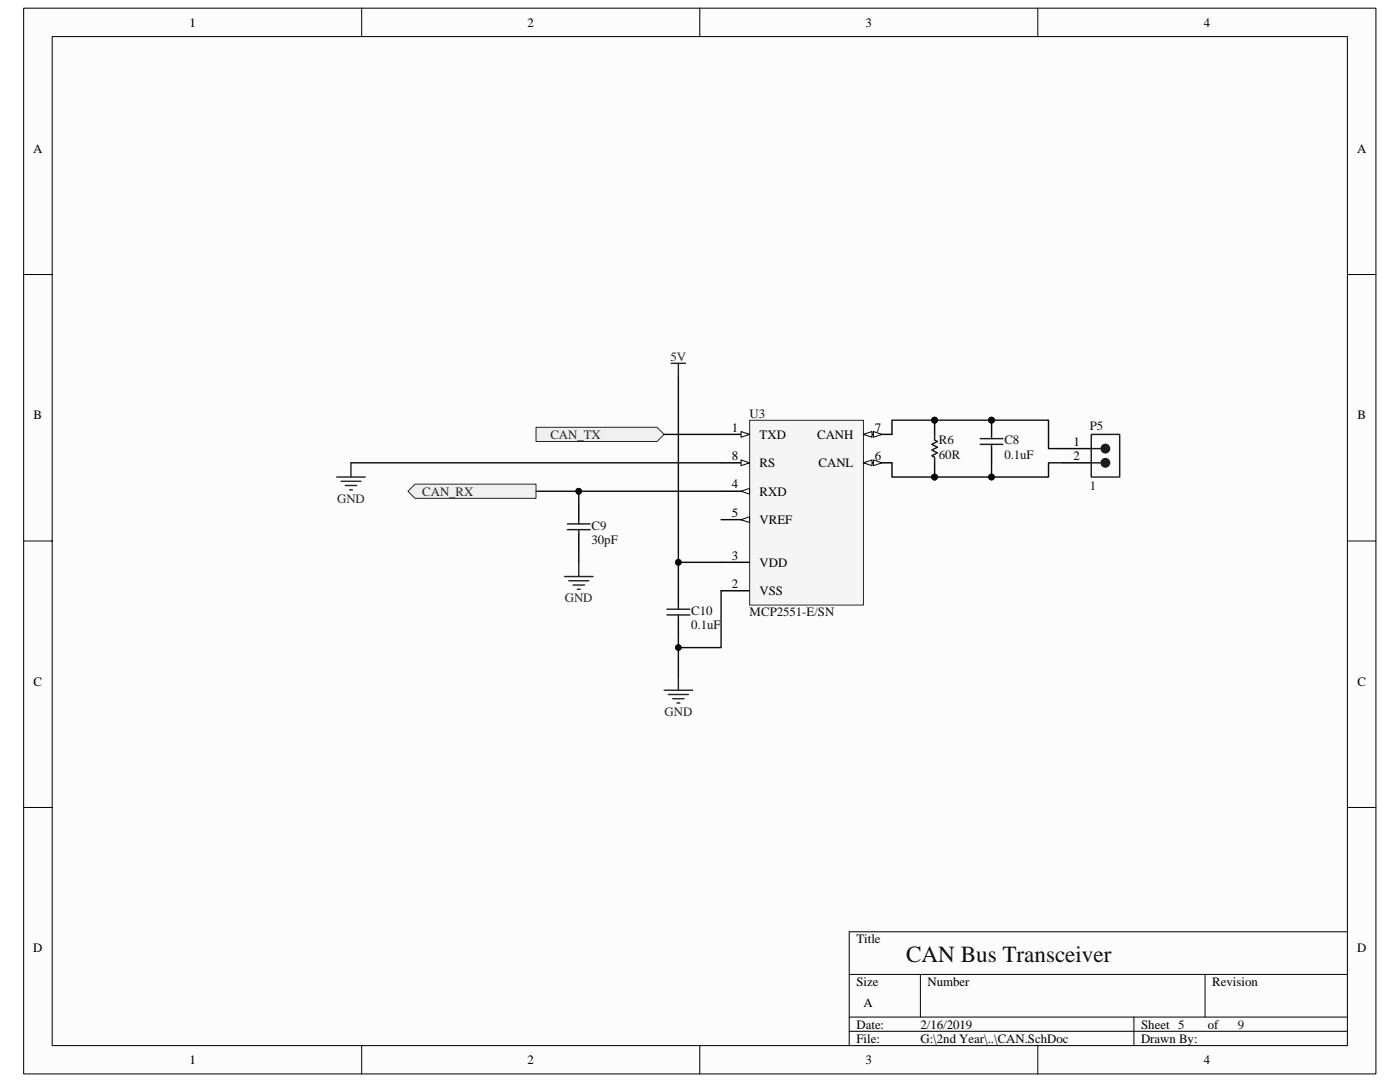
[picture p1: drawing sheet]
<svg xmlns="http://www.w3.org/2000/svg" width="279mm" height="216mm" viewBox="0 0 279 216" stroke-linecap="round" stroke-linejoin="round" font-family="sans-serif">
<path d="M4.7 1.7h269.9v212.6h-269.9z" fill="#fcfcfc"/>
<path d="M4.7 1.6h269.9v212.7h-269.9z" fill="none" stroke="#000" stroke-width=".2"/>
<path d="M10.4 7.3h258.5v201.3h-258.5z" fill="#fcfcfc"/>
<g fill="none" stroke="#000" stroke-width=".2">
<path d="M10.4 7.3h258.5v201.3h-258.5zM72.2 1.6v5.7M139.7 1.6v5.7M207.1 1.6v5.7M4.7 54.8h5.7M268.9 54.8h5.7M4.7 107.9h5.7M268.9 107.9h5.7M4.7 161.1h5.7M268.9 161.1h5.7M169.5 194.4h99.4M183.7 194.4v8.5"/>
<path d="M240.5 194.4v8.5M268.9 185.9h-99.4v22.7M72.2 208.6v5.7M139.7 208.6v5.7M169.5 202.9h99.4M169.5 205.8h99.4M207.1 208.6v5.7M226.3 202.9v5.7"/>
</g>
<path d="M149.6 83.9h22.7v36.8h-22.7z" fill="#f5f5f5"/>
<path d="M149.6 83.9h22.7v36.8h-22.7z" fill="none" stroke="#262626" stroke-width=".2"/>
<path d="M143.9 86.7h5.7" fill="none" stroke="#000" stroke-width=".28"/>
<path d="M147.9 86.1l1.7 .6-1.7 .5z" fill="#fcfcfc"/>
<path d="M147.9 86.1l1.7 .6-1.7 .5z" fill="none" stroke="#000" stroke-width=".2"/>
<path d="M143.9 98h5.7M143.9 117.9h5.7M143.9 112.2h5.7" fill="none" stroke="#000" stroke-width=".28"/>
<path d="M147.9 98l1.7-.5v1.1z" fill="#fcfcfc"/>
<path d="M147.9 98l1.7-.5v1.1z" fill="none" stroke="#000" stroke-width=".2"/>
<path d="M143.9 103.7h5.7" fill="none" stroke="#000" stroke-width=".28"/>
<path d="M147.9 103.7l1.7-.6v1.2z" fill="#fcfcfc"/>
<path d="M147.9 103.7l1.7-.6v1.2z" fill="none" stroke="#000" stroke-width=".2"/>
<path d="M172.3 92.4h5.7" fill="none" stroke="#000" stroke-width=".28"/>
<path d="M172.3 92.4l1.7-.6v1.1z" fill="#fcfcfc"/>
<path d="M172.3 92.4l1.7-.6v1.1z" fill="none" stroke="#000" stroke-width=".2"/>
<path d="M174.3 91.8l1.7 .6-1.7 .5z" fill="#fcfcfc"/>
<path d="M174.3 91.8l1.7 .6-1.7 .5z" fill="none" stroke="#000" stroke-width=".2"/>
<path d="M172.3 86.7h5.7" fill="none" stroke="#000" stroke-width=".28"/>
<path d="M172.3 86.7l1.7-.6v1.1z" fill="#fcfcfc"/>
<path d="M172.3 86.7l1.7-.6v1.1z" fill="none" stroke="#000" stroke-width=".2"/>
<path d="M174.3 86.1l1.7 .6-1.7 .5z" fill="#fcfcfc"/>
<path d="M174.3 86.1l1.7 .6-1.7 .5z" fill="none" stroke="#000" stroke-width=".2"/>
<path d="M143.9 92.4h5.7" fill="none" stroke="#000" stroke-width=".28"/>
<path d="M147.9 91.8l1.7 .6-1.7 .5z" fill="#fcfcfc"/>
<path d="M147.9 91.8l1.7 .6-1.7 .5z" fill="none" stroke="#000" stroke-width=".2"/>
<g fill="none" stroke="#262626" stroke-width=".28">
<path d="M67.2 95.2h5.7M68.1 96h3.9M68.9 96.9h2.3M69.8 97.7h.5M70 92.4v2.8M112.7 115h5.6M113.5 115.9h4M114.4 116.7h2.2M115.2 117.6h.6M115.5 112.2v2.8M132.5 137.7h5.7M133.4 138.6h4"/>
<path d="M134.3 139.4h2.2M135.4 134.9v2.8M135.1 140.3h.6"/>
</g>
<path d="M197.9 83.8v2.9M197.9 89.5v2.9M115.5 100.9v2.8M115.5 106.5v2.9M135.4 117.9v2.8M135.4 123.5v2.9" fill="none" stroke="#000" stroke-width=".28"/>
<path d="M195.6 87.5h4.6M195.6 88.7h4.6M197.9 86.7v.8M197.9 88.7v.8M113.2 105.7h4.6M113.2 104.5h4.6M115.5 103.7v.8M115.5 105.7v.8M133.1 122.7h4.6M133.1 121.6h4.6M135.4 120.7v.9M135.4 122.7v.8" fill="none" stroke="#1c1c1c" stroke-width=".28"/>
<circle cx="197.9" cy="83.8" r=".57" fill="#0e0e0e" stroke="#0e0e0e" stroke-width=".2"/>
<g fill="#f0f0f0" stroke="#262626" stroke-width=".2">
<path d="M107 85.3h24.1l1.4 1.4-1.4 1.4h-24.1z" fill-rule="evenodd"/>
<path d="M81.4 98l1.4-1.4h24.2v2.8h-24.2z" fill-rule="evenodd"/>
</g>
<path d="M186.5 83.8v2.9M186.5 92.4v2.8M212.1 89.5h5.7M212.1 92.4h5.7" fill="none" stroke="#000" stroke-width=".28"/>
<g fill="#0e0e0e" stroke="#0e0e0e" stroke-width=".2">
<circle cx="186.5" cy="83.8" r=".57"/>
<circle cx="186.5" cy="95.2" r=".57"/>
<circle cx="135.4" cy="112.2" r=".56"/>
<circle cx="135.4" cy="129.2" r=".56"/>
<circle cx="115.5" cy="98" r=".56"/>
<circle cx="197.9" cy="83.8" r=".57"/>
<circle cx="197.9" cy="95.2" r=".57"/>
</g>
<path d="M186.5 86.7v1.1l.6 .3-1.2 .6 1.2 .5-1.2 .6 1.2 .6-1.2 .5 .6 .3v1.2M217.8 86.7h5.7v8.5h-5.7zM217.8 92.4h2M217.8 89.5h2" fill="none" stroke="#1c1c1c" stroke-width=".28"/>
<path d="M134 72.5h2.8M135.4 72.5v2.8" fill="none" stroke="#262626" stroke-width=".28"/>
<g fill="#1c1c1c" stroke="#1c1c1c" stroke-width=".28">
<circle cx="220.6" cy="92.3" r=".84"/>
<circle cx="220.6" cy="89.5" r=".84"/>
</g>
<path d="M135.4 75.3v36.9M70 92.4h73.9M107 98h36.9M115.5 98v2.9M132.5 86.7h11.4M178 92.4v2.8h31.3v-2.8h2.8M178 86.7v-2.9h31.3v5.7h2.8M197.9 92.4v2.8M115.5 109.4v2.8M143.9 112.2h-8.5v5.7M143.9 117.9v11.3h-8.5M135.4 126.4v8.5" fill="none" stroke="#0e0e0e" stroke-width=".28"/>
<text font-size="4.6" fill="#0e0e0e" x="180.8" y="192">CAN Bus Transceiver</text>
<g font-size="2.6">
<text x="37.8" y="5.3">1</text>
<text x="105.3" y="5.3">2</text>
<text x="172.8" y="5.3">3</text>
<text x="240.2" y="5.3">4</text>
<text x="6.6" y="30.5">A</text>
<text x="270.8" y="30.5">A</text>
<text x="6.7" y="83.7">B</text>
<text x="270.9" y="83.7">B</text>
<text x="146.1" y="86.1">1</text>
<text x="151.6" y="87.5">TXD</text>
<text x="163.1" y="87.5">CANH</text>
<text x="174.6" y="86.1">7</text>
<text x="214.2" y="89">1</text>
<text x="146.1" y="91.8">8</text>
<text x="151.6" y="93.2">RS</text>
<text x="163.4" y="93.2">CANL</text>
<text x="174.6" y="91.8">6</text>
<text x="214.2" y="91.8">2</text>
<text x="146.1" y="97.5">4</text>
<text x="151.6" y="98.9">RXD</text>
<text x="146.1" y="103.1">5</text>
<text x="151.6" y="104.6">VREF</text>
<text x="146.1" y="111.7">3</text>
<text x="151.6" y="113.1">VDD</text>
<text x="146.1" y="117.3">2</text>
<text x="151.6" y="118.7">VSS</text>
<text x="6.7" y="136.8">C</text>
<text x="270.9" y="136.8">C</text>
<text x="6.6" y="190">D</text>
<text x="170.9" y="188.2">Title</text>
<text x="270.8" y="190">D</text>
<text x="170.9" y="196.7">Size</text>
<text x="185.1" y="196.7">Number</text>
<text x="241.9" y="196.7">Revision</text>
<text x="172.3" y="201">A</text>
<text x="170.9" y="205.2">Date:</text>
<text x="170.9" y="208.1">File:</text>
<text x="183.7" y="208.1">G:\2nd Year\..\CAN.SchDoc</text>
<text x="183.7" y="205.2">2/16/2019</text>
<text x="227.7" y="208.1">Drawn By:</text>
<text x="227.8" y="205.2">Sheet 5</text>
<text x="241.1" y="205.2">of</text>
<text x="37.8" y="212.3">1</text>
<text x="105.3" y="212.3">2</text>
<text x="172.8" y="212.3">3</text>
<text x="240.2" y="212.3">4</text>
</g>
<g font-size="2.6" fill="#262626">
<text x="133.8" y="72">5V</text>
<text x="109.8" y="87.5">CAN_TX</text>
<text x="67.3" y="100.3">GND</text>
<text x="84.3" y="98.9">CAN_RX</text>
<text x="112.7" y="120.2">GND</text>
<text x="132.6" y="142.9">GND</text>
</g>
<g font-size="2.6" fill="#0e0e0e">
<text x="149.6" y="83.3">U3</text>
<text x="187.4" y="88.7">R6</text>
<text x="200.4" y="88.7">C8</text>
<text x="217.5" y="85.9">P5</text>
<text x="187.4" y="91.5">60R</text>
<text x="200.4" y="91.5">0.1uF</text>
<text x="217.5" y="97.8">1</text>
<text x="118.1" y="105.7">C9</text>
<text x="118.1" y="108.5">30pF</text>
<text x="138" y="122.7">C10</text>
<text x="138" y="125.6">0.1uF</text>
<text x="149.6" y="123">MCP2551-E/SN</text>
<text x="247.1" y="205.2">9</text>
</g>
</svg>
